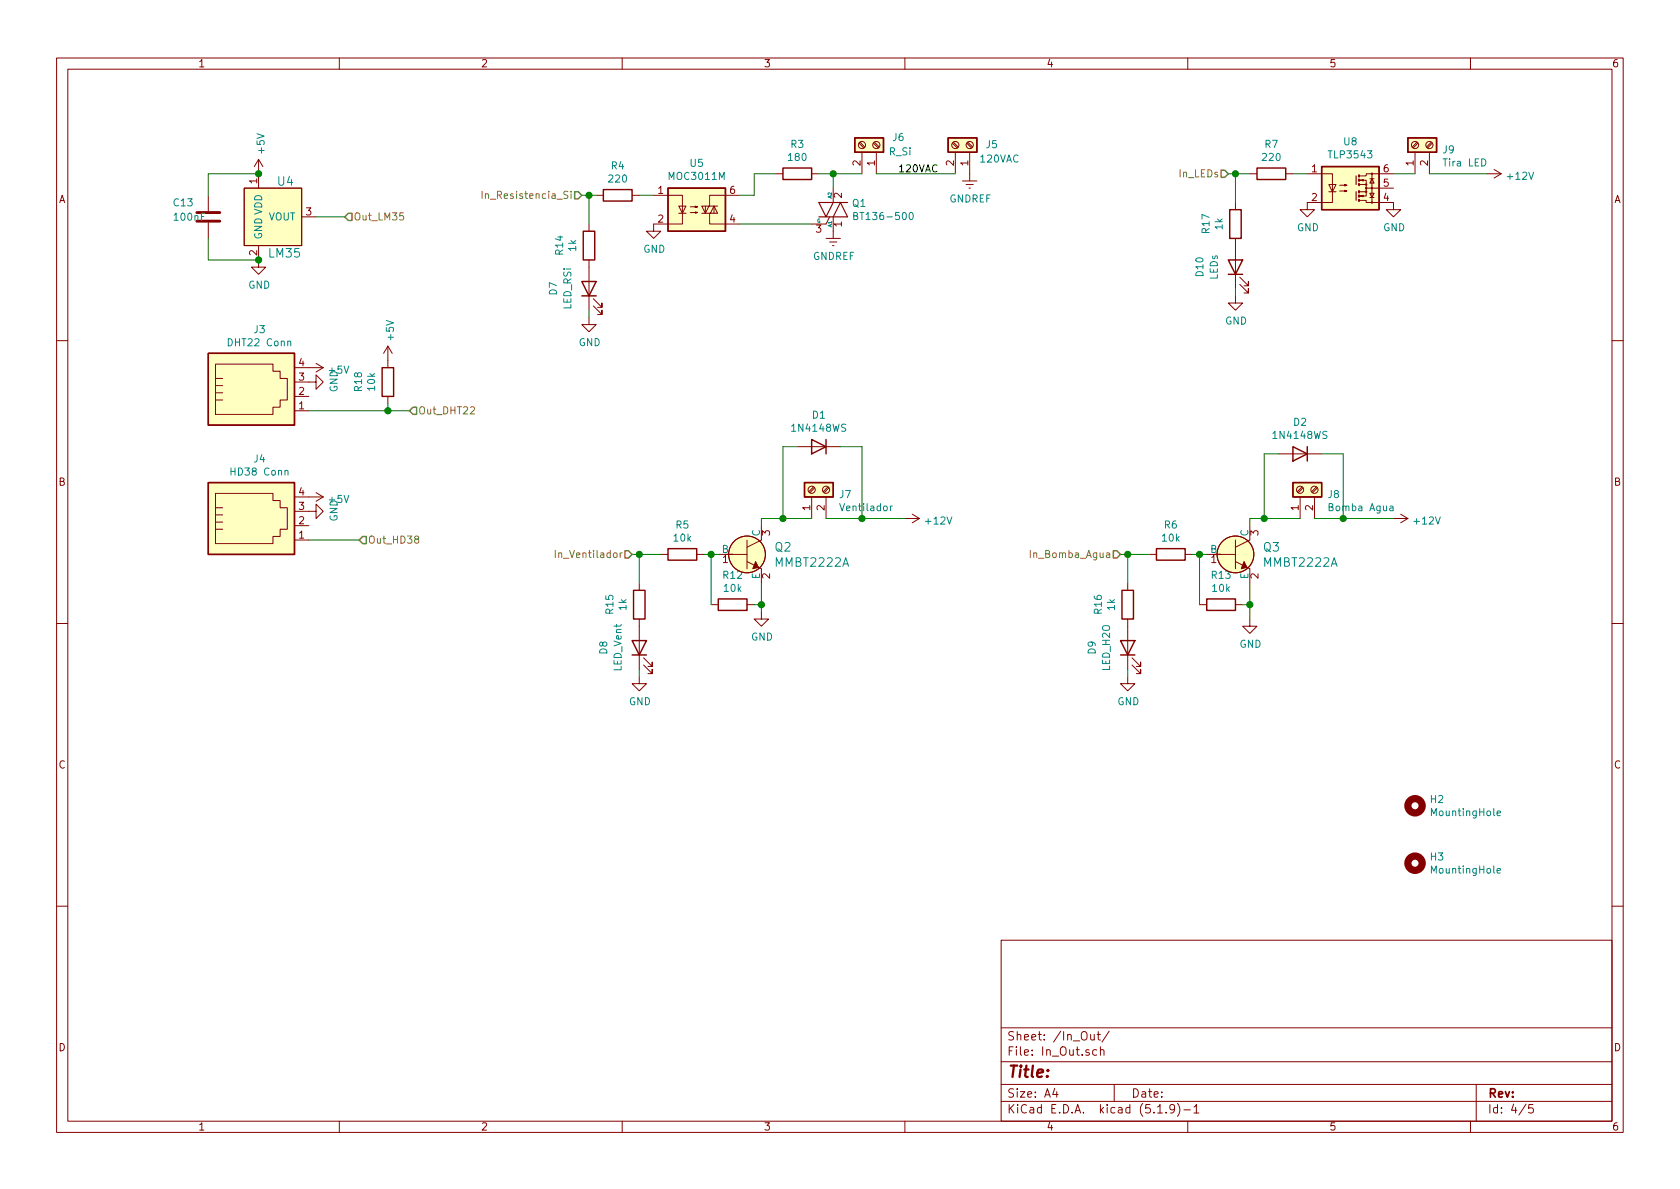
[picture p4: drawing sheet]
EESchema Schematic File Version 4
EELAYER 30 0
EELAYER END
$Descr A4 11693 8268
encoding utf-8
Sheet 4 5
Title ""
Date ""
Rev ""
Comp ""
Comment1 ""
Comment2 ""
Comment3 ""
Comment4 ""
$EndDescr
$Comp
L dk_Temperature-Sensors-Analog-and-Digital-Output:LM35DT_NOPB U?
U 1 1
P 1800 1500
AR Path="/608216FC" Ref="U?"  Part="1" 
AR Path="/6081C49D/608216FC" Ref="U4"  Part="1" 
F 0 "U4" H 2050 1750 60  0000 R CNN
F 1 "LM35" H 2100 1250 60  0000 R CNN
F 2 "digikey-footprints:SOIC-8_W3.9mm" H 2000 1700 60  0001 L CNN
F 3 "http://www.ti.com/general/docs/suppproductinfo.tsp?distId=10&gotoUrl=http%3A%2F%2Fwww.ti.com%2Flit%2Fgpn%2Flm35" H 2000 1800 60  0001 L CNN
F 4 "LM35DT/NOPB-ND" H 2000 1900 60  0001 L CNN "Digi-Key_PN"
F 5 "LM35DT/NOPB" H 2000 2000 60  0001 L CNN "MPN"
F 6 "Sensors, Transducers" H 2000 2100 60  0001 L CNN "Category"
F 7 "Temperature Sensors - Analog and Digital Output" H 2000 2200 60  0001 L CNN "Family"
F 8 "http://www.ti.com/general/docs/suppproductinfo.tsp?distId=10&gotoUrl=http%3A%2F%2Fwww.ti.com%2Flit%2Fgpn%2Flm35" H 2000 2300 60  0001 L CNN "DK_Datasheet_Link"
F 9 "/product-detail/en/texas-instruments/LM35DT-NOPB/LM35DT-NOPB-ND/362706" H 2000 2400 60  0001 L CNN "DK_Detail_Page"
F 10 "SENSOR ANALOG 0C-100C TO220-3" H 2000 2500 60  0001 L CNN "Description"
F 11 "Texas Instruments" H 2000 2600 60  0001 L CNN "Manufacturer"
F 12 "Active" H 2000 2700 60  0001 L CNN "Status"
	1    1800 1500
	1    0    0    -1  
$EndComp
$Comp
L power:+5V #PWR?
U 1 1
P 1800 1200
AR Path="/60821702" Ref="#PWR?"  Part="1" 
AR Path="/6081C49D/60821702" Ref="#PWR0130"  Part="1" 
F 0 "#PWR0130" H 1800 1050 50  0001 C CNN
F 1 "+5V" V 1815 1328 50  0000 L CNN
F 2 "" H 1800 1200 50  0001 C CNN
F 3 "" H 1800 1200 50  0001 C CNN
	1    1800 1200
	1    0    0    -1  
$EndComp
$Comp
L power:GND #PWR?
U 1 1
P 1800 1800
AR Path="/60821708" Ref="#PWR?"  Part="1" 
AR Path="/6081C49D/60821708" Ref="#PWR0131"  Part="1" 
F 0 "#PWR0131" H 1800 1550 50  0001 C CNN
F 1 "GND" H 1805 1627 50  0000 C CNN
F 2 "" H 1800 1800 50  0001 C CNN
F 3 "" H 1800 1800 50  0001 C CNN
	1    1800 1800
	1    0    0    -1  
$EndComp
Wire Wire Line
	1450 1350 1450 1200
Wire Wire Line
	1450 1200 1800 1200
Wire Wire Line
	1450 1650 1450 1800
Wire Wire Line
	1450 1800 1800 1800
Connection ~ 1800 1800
$Comp
L Device:C C?
U 1 1
P 1450 1500
AR Path="/60821713" Ref="C?"  Part="1" 
AR Path="/6081C49D/60821713" Ref="C13"  Part="1" 
F 0 "C13" H 1200 1600 50  0000 L CNN
F 1 "100nF" H 1200 1500 50  0000 L CNN
F 2 "Capacitor_SMD:C_0805_2012Metric" H 1488 1350 50  0001 C CNN
F 3 "~" H 1450 1500 50  0001 C CNN
	1    1450 1500
	1    0    0    -1  
$EndComp
Connection ~ 1800 1200
Wire Wire Line
	2200 1500 2400 1500
Text HLabel 2400 1500 2    50   Input ~ 0
Out_LM35
$Comp
L Connector:4P4C J3
U 1 1
P 1750 2750
F 0 "J3" H 1807 3217 50  0000 C CNN
F 1 "DHT22 Conn" H 1807 3126 50  0000 C CNN
F 2 "RJ9-Conn:520249-2" V 1750 2800 50  0001 C CNN
F 3 "~" V 1750 2800 50  0001 C CNN
	1    1750 2750
	1    0    0    -1  
$EndComp
$Comp
L power:+5V #PWR0132
U 1 1
P 2150 2550
F 0 "#PWR0132" H 2150 2400 50  0001 C CNN
F 1 "+5V" V 2165 2678 50  0000 L CNN
F 2 "" H 2150 2550 50  0001 C CNN
F 3 "" H 2150 2550 50  0001 C CNN
	1    2150 2550
	0    1    1    0   
$EndComp
$Comp
L power:GND #PWR?
U 1 1
P 2150 2650
AR Path="/6072863A" Ref="#PWR?"  Part="1" 
AR Path="/6081C49D/6072863A" Ref="#PWR0133"  Part="1" 
F 0 "#PWR0133" H 2150 2400 50  0001 C CNN
F 1 "GND" H 2155 2477 50  0000 C CNN
F 2 "" H 2150 2650 50  0001 C CNN
F 3 "" H 2150 2650 50  0001 C CNN
	1    2150 2650
	0    -1   -1   0   
$EndComp
Text HLabel 2850 2850 2    50   Input ~ 0
Out_DHT22
Text HLabel 2500 3750 2    50   Input ~ 0
Out_HD38
Wire Wire Line
	2150 3750 2500 3750
$Comp
L power:GND #PWR?
U 1 1
P 2150 3550
AR Path="/60729FBF" Ref="#PWR?"  Part="1" 
AR Path="/6081C49D/60729FBF" Ref="#PWR0134"  Part="1" 
F 0 "#PWR0134" H 2150 3300 50  0001 C CNN
F 1 "GND" H 2155 3377 50  0000 C CNN
F 2 "" H 2150 3550 50  0001 C CNN
F 3 "" H 2150 3550 50  0001 C CNN
	1    2150 3550
	0    -1   -1   0   
$EndComp
$Comp
L power:+5V #PWR0135
U 1 1
P 2150 3450
F 0 "#PWR0135" H 2150 3300 50  0001 C CNN
F 1 "+5V" V 2165 3578 50  0000 L CNN
F 2 "" H 2150 3450 50  0001 C CNN
F 3 "" H 2150 3450 50  0001 C CNN
	1    2150 3450
	0    1    1    0   
$EndComp
$Comp
L Connector:4P4C J4
U 1 1
P 1750 3650
F 0 "J4" H 1807 4117 50  0000 C CNN
F 1 "HD38 Conn" H 1807 4026 50  0000 C CNN
F 2 "RJ9-Conn:520249-2" V 1750 3700 50  0001 C CNN
F 3 "~" V 1750 3700 50  0001 C CNN
	1    1750 3650
	1    0    0    -1  
$EndComp
$Comp
L Relay_SolidState:MOC3011M U5
U 1 1
P 4850 1450
F 0 "U5" H 4850 1775 50  0000 C CNN
F 1 "MOC3011M" H 4850 1684 50  0000 C CNN
F 2 "OPTOCOUPLER_H11F3SR2M:OPTOCOUPLER_H11F3SR2M" H 4650 1250 50  0001 L CIN
F 3 "https://www.onsemi.com/pub/Collateral/MOC3023M-D.PDF" H 4850 1450 50  0001 L CNN
	1    4850 1450
	1    0    0    -1  
$EndComp
Text HLabel 4050 1350 0    50   Input ~ 0
In_Resistencia_Si
$Comp
L power:GND #PWR?
U 1 1
P 4550 1550
AR Path="/607350CA" Ref="#PWR?"  Part="1" 
AR Path="/6081C49D/607350CA" Ref="#PWR0136"  Part="1" 
F 0 "#PWR0136" H 4550 1300 50  0001 C CNN
F 1 "GND" H 4555 1377 50  0000 C CNN
F 2 "" H 4550 1550 50  0001 C CNN
F 3 "" H 4550 1550 50  0001 C CNN
	1    4550 1550
	1    0    0    -1  
$EndComp
$Comp
L Device:R R3
U 1 1
P 5550 1200
F 0 "R3" V 5343 1200 50  0000 C CNN
F 1 "180" V 5434 1200 50  0000 C CNN
F 2 "Resistor_SMD:R_1206_3216Metric" V 5480 1200 50  0001 C CNN
F 3 "~" H 5550 1200 50  0001 C CNN
	1    5550 1200
	0    1    1    0   
$EndComp
$Comp
L power:GNDREF #PWR0137
U 1 1
P 5800 1600
F 0 "#PWR0137" H 5800 1350 50  0001 C CNN
F 1 "GNDREF" H 5805 1427 50  0000 C CNN
F 2 "" H 5800 1600 50  0001 C CNN
F 3 "" H 5800 1600 50  0001 C CNN
	1    5800 1600
	1    0    0    -1  
$EndComp
Wire Wire Line
	5150 1350 5250 1350
Wire Wire Line
	5250 1350 5250 1200
$Comp
L Device:R R4
U 1 1
P 4300 1350
F 0 "R4" V 4093 1350 50  0000 C CNN
F 1 "220" V 4184 1350 50  0000 C CNN
F 2 "Resistor_SMD:R_0805_2012Metric" V 4230 1350 50  0001 C CNN
F 3 "~" H 4300 1350 50  0001 C CNN
	1    4300 1350
	0    1    1    0   
$EndComp
Wire Wire Line
	4450 1350 4550 1350
$Comp
L Triac_Thyristor:BT136-500 Q1
U 1 1
P 5800 1450
F 0 "Q1" H 5928 1496 50  0000 L CNN
F 1 "BT136-500" H 5928 1405 50  0000 L CNN
F 2 "Package_TO_SOT_SMD:TO-252-2" H 6000 1375 50  0001 L CIN
F 3 "http://www.micropik.com/PDF/BT136-600.pdf" H 5800 1450 50  0001 L CNN
	1    5800 1450
	1    0    0    -1  
$EndComp
Wire Wire Line
	5800 1300 5800 1200
$Comp
L Connector:Screw_Terminal_01x02 J6
U 1 1
P 6100 1000
F 0 "J6" V 6150 1200 50  0000 R CNN
F 1 "R_Si" V 6050 1250 50  0000 R CNN
F 2 "TerminalBlock_Phoenix:TerminalBlock_Phoenix_MKDS-1,5-2-5.08_1x02_P5.08mm_Horizontal" H 6100 1000 50  0001 C CNN
F 3 "~" H 6100 1000 50  0001 C CNN
	1    6100 1000
	0    1    -1   0   
$EndComp
$Comp
L power:GNDREF #PWR0138
U 1 1
P 6750 1200
F 0 "#PWR0138" H 6750 950 50  0001 C CNN
F 1 "GNDREF" H 6755 1027 50  0000 C CNN
F 2 "" H 6750 1200 50  0001 C CNN
F 3 "" H 6750 1200 50  0001 C CNN
	1    6750 1200
	1    0    0    -1  
$EndComp
Wire Wire Line
	5400 1200 5250 1200
Wire Wire Line
	5700 1200 5800 1200
Wire Wire Line
	5150 1550 5650 1550
$Comp
L Relay_SolidState:TLP3543 U8
U 1 1
P 9400 1300
F 0 "U8" H 9400 1625 50  0000 C CNN
F 1 "TLP3543" H 9400 1534 50  0000 C CNN
F 2 "TLP:SOP254P700X210-6N" H 9400 1000 50  0001 C CNN
F 3 "https://toshiba.semicon-storage.com/info/docget.jsp?did=12660&prodName=TLP3543" H 9400 1300 50  0001 C CNN
	1    9400 1300
	1    0    0    -1  
$EndComp
Text HLabel 8550 1200 0    50   Input ~ 0
In_LEDs
$Comp
L Connector:Screw_Terminal_01x02 J9
U 1 1
P 9850 1000
F 0 "J9" V 9814 812 50  0000 R CNN
F 1 "Tira LED" V 9723 812 50  0000 R CNN
F 2 "TerminalBlock_Phoenix:TerminalBlock_Phoenix_MKDS-1,5-2-5.08_1x02_P5.08mm_Horizontal" H 9850 1000 50  0001 C CNN
F 3 "~" H 9850 1000 50  0001 C CNN
	1    9850 1000
	0    -1   -1   0   
$EndComp
Wire Wire Line
	9850 1200 9700 1200
Wire Wire Line
	9950 1200 10350 1200
$Comp
L power:+12V #PWR0139
U 1 1
P 10350 1200
F 0 "#PWR0139" H 10350 1050 50  0001 C CNN
F 1 "+12V" V 10365 1328 50  0000 L CNN
F 2 "" H 10350 1200 50  0001 C CNN
F 3 "" H 10350 1200 50  0001 C CNN
	1    10350 1200
	0    1    1    0   
$EndComp
$Comp
L power:GND #PWR?
U 1 1
P 9700 1400
AR Path="/607A42C7" Ref="#PWR?"  Part="1" 
AR Path="/6081C49D/607A42C7" Ref="#PWR0140"  Part="1" 
F 0 "#PWR0140" H 9700 1150 50  0001 C CNN
F 1 "GND" H 9705 1227 50  0000 C CNN
F 2 "" H 9700 1400 50  0001 C CNN
F 3 "" H 9700 1400 50  0001 C CNN
	1    9700 1400
	1    0    0    -1  
$EndComp
Text Label 6250 1200 0    50   ~ 0
120VAC
$Comp
L Device:R R7
U 1 1
P 8850 1200
F 0 "R7" V 8643 1200 50  0000 C CNN
F 1 "220" V 8734 1200 50  0000 C CNN
F 2 "Resistor_SMD:R_0805_2012Metric" V 8780 1200 50  0001 C CNN
F 3 "~" H 8850 1200 50  0001 C CNN
	1    8850 1200
	0    1    1    0   
$EndComp
Wire Wire Line
	8700 1200 8600 1200
Wire Wire Line
	9000 1200 9100 1200
$Comp
L power:GND #PWR?
U 1 1
P 9100 1400
AR Path="/6075F194" Ref="#PWR?"  Part="1" 
AR Path="/6081C49D/6075F194" Ref="#PWR0145"  Part="1" 
F 0 "#PWR0145" H 9100 1150 50  0001 C CNN
F 1 "GND" H 9105 1227 50  0000 C CNN
F 2 "" H 9100 1400 50  0001 C CNN
F 3 "" H 9100 1400 50  0001 C CNN
	1    9100 1400
	1    0    0    -1  
$EndComp
$Comp
L power:GND #PWR?
U 1 1
P 8700 4300
AR Path="/607BE5CF" Ref="#PWR?"  Part="1" 
AR Path="/6081C49D/607BE5CF" Ref="#PWR0143"  Part="1" 
F 0 "#PWR0143" H 8700 4050 50  0001 C CNN
F 1 "GND" H 8705 4127 50  0000 C CNN
F 2 "" H 8700 4300 50  0001 C CNN
F 3 "" H 8700 4300 50  0001 C CNN
	1    8700 4300
	1    0    0    -1  
$EndComp
$Comp
L power:GND #PWR?
U 1 1
P 5300 4250
AR Path="/607BE1A2" Ref="#PWR?"  Part="1" 
AR Path="/6081C49D/607BE1A2" Ref="#PWR0142"  Part="1" 
F 0 "#PWR0142" H 5300 4000 50  0001 C CNN
F 1 "GND" H 5305 4077 50  0000 C CNN
F 2 "" H 5300 4250 50  0001 C CNN
F 3 "" H 5300 4250 50  0001 C CNN
	1    5300 4250
	1    0    0    -1  
$EndComp
Wire Wire Line
	8700 3600 8700 3650
Wire Wire Line
	9050 3600 8800 3600
Wire Wire Line
	8400 3850 8350 3850
$Comp
L Device:R R6
U 1 1
P 8150 3850
F 0 "R6" V 7943 3850 50  0000 C CNN
F 1 "10k" V 8034 3850 50  0000 C CNN
F 2 "Resistor_SMD:R_0805_2012Metric" V 8080 3850 50  0001 C CNN
F 3 "~" H 8150 3850 50  0001 C CNN
	1    8150 3850
	0    1    1    0   
$EndComp
Wire Wire Line
	5300 3600 5300 3650
Wire Wire Line
	5650 3600 5450 3600
Wire Wire Line
	5000 3850 4950 3850
$Comp
L Device:R R5
U 1 1
P 4750 3850
F 0 "R5" V 4543 3850 50  0000 C CNN
F 1 "10k" V 4634 3850 50  0000 C CNN
F 2 "Resistor_SMD:R_0805_2012Metric" V 4680 3850 50  0001 C CNN
F 3 "~" H 4750 3850 50  0001 C CNN
	1    4750 3850
	0    1    1    0   
$EndComp
Wire Wire Line
	9700 3600 9350 3600
$Comp
L power:+12V #PWR0144
U 1 1
P 9700 3600
F 0 "#PWR0144" H 9700 3450 50  0001 C CNN
F 1 "+12V" V 9715 3728 50  0000 L CNN
F 2 "" H 9700 3600 50  0001 C CNN
F 3 "" H 9700 3600 50  0001 C CNN
	1    9700 3600
	0    1    1    0   
$EndComp
$Comp
L Connector:Screw_Terminal_01x02 J8
U 1 1
P 9050 3400
F 0 "J8" V 9014 3212 50  0000 R CNN
F 1 "Bomba Agua" V 8923 3212 50  0000 R CNN
F 2 "TerminalBlock_Phoenix:TerminalBlock_Phoenix_MKDS-1,5-2-5.08_1x02_P5.08mm_Horizontal" H 9050 3400 50  0001 C CNN
F 3 "~" H 9050 3400 50  0001 C CNN
	1    9050 3400
	0    -1   -1   0   
$EndComp
Text HLabel 7800 3850 0    50   Input ~ 0
In_Bomba_Agua
Wire Wire Line
	6300 3600 6000 3600
$Comp
L power:+12V #PWR0141
U 1 1
P 6300 3600
F 0 "#PWR0141" H 6300 3450 50  0001 C CNN
F 1 "+12V" V 6315 3728 50  0000 L CNN
F 2 "" H 6300 3600 50  0001 C CNN
F 3 "" H 6300 3600 50  0001 C CNN
	1    6300 3600
	0    1    1    0   
$EndComp
$Comp
L Connector:Screw_Terminal_01x02 J7
U 1 1
P 5650 3400
F 0 "J7" V 5614 3212 50  0000 R CNN
F 1 "Ventilador" V 5523 3212 50  0000 R CNN
F 2 "TerminalBlock_Phoenix:TerminalBlock_Phoenix_MKDS-1,5-2-5.08_1x02_P5.08mm_Horizontal" H 5650 3400 50  0001 C CNN
F 3 "~" H 5650 3400 50  0001 C CNN
	1    5650 3400
	0    -1   -1   0   
$EndComp
Text HLabel 4400 3850 0    50   Input ~ 0
In_Ventilador
Connection ~ 5450 3600
Wire Wire Line
	5450 3600 5300 3600
Connection ~ 6000 3600
Wire Wire Line
	6000 3600 5750 3600
Wire Wire Line
	8800 3150 8800 3600
Connection ~ 8800 3600
Wire Wire Line
	8800 3600 8700 3600
Wire Wire Line
	9350 3150 9350 3600
Connection ~ 9350 3600
Wire Wire Line
	9350 3600 9150 3600
Wire Wire Line
	5550 3100 5450 3100
Wire Wire Line
	6000 3100 6000 3600
Wire Wire Line
	5450 3100 5450 3600
Wire Wire Line
	8900 3150 8800 3150
$Comp
L Device:R R12
U 1 1
P 5100 4200
F 0 "R12" V 4893 4200 50  0000 C CNN
F 1 "10k" V 4984 4200 50  0000 C CNN
F 2 "Resistor_SMD:R_0805_2012Metric" V 5030 4200 50  0001 C CNN
F 3 "~" H 5100 4200 50  0001 C CNN
	1    5100 4200
	0    1    1    0   
$EndComp
Wire Wire Line
	5250 4200 5300 4200
Wire Wire Line
	5300 4200 5300 4250
Wire Wire Line
	5300 4050 5300 4200
Connection ~ 5300 4200
Wire Wire Line
	4950 4200 4950 3850
Connection ~ 4950 3850
Wire Wire Line
	4950 3850 4900 3850
$Comp
L Device:R R13
U 1 1
P 8500 4200
F 0 "R13" V 8293 4200 50  0000 C CNN
F 1 "10k" V 8384 4200 50  0000 C CNN
F 2 "Resistor_SMD:R_0805_2012Metric" V 8430 4200 50  0001 C CNN
F 3 "~" H 8500 4200 50  0001 C CNN
	1    8500 4200
	0    1    1    0   
$EndComp
Wire Wire Line
	8350 4200 8350 3850
Connection ~ 8350 3850
Wire Wire Line
	8350 3850 8300 3850
Wire Wire Line
	8650 4200 8700 4200
Wire Wire Line
	8700 4200 8700 4050
Wire Wire Line
	8700 4300 8700 4200
Connection ~ 8700 4200
$Comp
L Device:R R14
U 1 1
P 4100 1700
AR Path="/6081C49D/608150D5" Ref="R14"  Part="1" 
AR Path="/607B7D6E/608150D5" Ref="R?"  Part="1" 
AR Path="/60760232/608150D5" Ref="R?"  Part="1" 
AR Path="/60805E76/608150D5" Ref="R?"  Part="1" 
F 0 "R14" V 3893 1700 50  0000 C CNN
F 1 "1k" V 3984 1700 50  0000 C CNN
F 2 "Resistor_SMD:R_0805_2012Metric" V 4030 1700 50  0001 C CNN
F 3 "~" H 4100 1700 50  0001 C CNN
	1    4100 1700
	1    0    0    -1  
$EndComp
$Comp
L Device:LED D?
U 1 1
P 4100 2000
AR Path="/607B7D6E/608150DB" Ref="D?"  Part="1" 
AR Path="/60760232/608150DB" Ref="D?"  Part="1" 
AR Path="/60805E76/608150DB" Ref="D?"  Part="1" 
AR Path="/6081C49D/608150DB" Ref="D7"  Part="1" 
F 0 "D7" H 4100 2250 50  0000 C CNN
F 1 "LED_RSi" H 4100 2150 50  0000 C CNN
F 2 "LED_SMD:LED_0805_2012Metric" H 4100 2000 50  0001 C CNN
F 3 "~" H 4100 2000 50  0001 C CNN
	1    4100 2000
	0    -1   -1   0   
$EndComp
Wire Wire Line
	4100 2200 4100 2150
$Comp
L power:GND #PWR?
U 1 1
P 4100 2200
AR Path="/608150E2" Ref="#PWR?"  Part="1" 
AR Path="/607B7D6E/608150E2" Ref="#PWR?"  Part="1" 
AR Path="/60760232/608150E2" Ref="#PWR?"  Part="1" 
AR Path="/60805E76/608150E2" Ref="#PWR?"  Part="1" 
AR Path="/6081C49D/608150E2" Ref="#PWR0150"  Part="1" 
F 0 "#PWR0150" H 4100 1950 50  0001 C CNN
F 1 "GND" H 4105 2027 50  0000 C CNN
F 2 "" H 4100 2200 50  0001 C CNN
F 3 "" H 4100 2200 50  0001 C CNN
	1    4100 2200
	1    0    0    -1  
$EndComp
Wire Wire Line
	4100 1350 4150 1350
Wire Wire Line
	4100 1350 4100 1550
Wire Wire Line
	4050 1350 4100 1350
Connection ~ 4100 1350
$Comp
L Device:R R15
U 1 1
P 4450 4200
AR Path="/6081C49D/60819796" Ref="R15"  Part="1" 
AR Path="/607B7D6E/60819796" Ref="R?"  Part="1" 
AR Path="/60760232/60819796" Ref="R?"  Part="1" 
AR Path="/60805E76/60819796" Ref="R?"  Part="1" 
F 0 "R15" V 4243 4200 50  0000 C CNN
F 1 "1k" V 4334 4200 50  0000 C CNN
F 2 "Resistor_SMD:R_0805_2012Metric" V 4380 4200 50  0001 C CNN
F 3 "~" H 4450 4200 50  0001 C CNN
	1    4450 4200
	1    0    0    -1  
$EndComp
$Comp
L Device:LED D?
U 1 1
P 4450 4500
AR Path="/607B7D6E/6081979C" Ref="D?"  Part="1" 
AR Path="/60760232/6081979C" Ref="D?"  Part="1" 
AR Path="/60805E76/6081979C" Ref="D?"  Part="1" 
AR Path="/6081C49D/6081979C" Ref="D8"  Part="1" 
F 0 "D8" H 4450 4750 50  0000 C CNN
F 1 "LED_Vent" H 4450 4650 50  0000 C CNN
F 2 "LED_SMD:LED_0805_2012Metric" H 4450 4500 50  0001 C CNN
F 3 "~" H 4450 4500 50  0001 C CNN
	1    4450 4500
	0    -1   -1   0   
$EndComp
Wire Wire Line
	4450 4700 4450 4650
$Comp
L power:GND #PWR?
U 1 1
P 4450 4700
AR Path="/608197A3" Ref="#PWR?"  Part="1" 
AR Path="/607B7D6E/608197A3" Ref="#PWR?"  Part="1" 
AR Path="/60760232/608197A3" Ref="#PWR?"  Part="1" 
AR Path="/60805E76/608197A3" Ref="#PWR?"  Part="1" 
AR Path="/6081C49D/608197A3" Ref="#PWR0151"  Part="1" 
F 0 "#PWR0151" H 4450 4450 50  0001 C CNN
F 1 "GND" H 4455 4527 50  0000 C CNN
F 2 "" H 4450 4700 50  0001 C CNN
F 3 "" H 4450 4700 50  0001 C CNN
	1    4450 4700
	1    0    0    -1  
$EndComp
Wire Wire Line
	4450 3850 4600 3850
Wire Wire Line
	4450 3850 4450 4050
Wire Wire Line
	4400 3850 4450 3850
Connection ~ 4450 3850
$Comp
L Device:R R16
U 1 1
P 7850 4200
AR Path="/6081C49D/6081EC23" Ref="R16"  Part="1" 
AR Path="/607B7D6E/6081EC23" Ref="R?"  Part="1" 
AR Path="/60760232/6081EC23" Ref="R?"  Part="1" 
AR Path="/60805E76/6081EC23" Ref="R?"  Part="1" 
F 0 "R16" V 7643 4200 50  0000 C CNN
F 1 "1k" V 7734 4200 50  0000 C CNN
F 2 "Resistor_SMD:R_0805_2012Metric" V 7780 4200 50  0001 C CNN
F 3 "~" H 7850 4200 50  0001 C CNN
	1    7850 4200
	1    0    0    -1  
$EndComp
$Comp
L Device:LED D?
U 1 1
P 7850 4500
AR Path="/607B7D6E/6081EC29" Ref="D?"  Part="1" 
AR Path="/60760232/6081EC29" Ref="D?"  Part="1" 
AR Path="/60805E76/6081EC29" Ref="D?"  Part="1" 
AR Path="/6081C49D/6081EC29" Ref="D9"  Part="1" 
F 0 "D9" H 7850 4750 50  0000 C CNN
F 1 "LED_H2O" H 7850 4650 50  0000 C CNN
F 2 "LED_SMD:LED_0805_2012Metric" H 7850 4500 50  0001 C CNN
F 3 "~" H 7850 4500 50  0001 C CNN
	1    7850 4500
	0    -1   -1   0   
$EndComp
Wire Wire Line
	7850 4700 7850 4650
$Comp
L power:GND #PWR?
U 1 1
P 7850 4700
AR Path="/6081EC30" Ref="#PWR?"  Part="1" 
AR Path="/607B7D6E/6081EC30" Ref="#PWR?"  Part="1" 
AR Path="/60760232/6081EC30" Ref="#PWR?"  Part="1" 
AR Path="/60805E76/6081EC30" Ref="#PWR?"  Part="1" 
AR Path="/6081C49D/6081EC30" Ref="#PWR0152"  Part="1" 
F 0 "#PWR0152" H 7850 4450 50  0001 C CNN
F 1 "GND" H 7855 4527 50  0000 C CNN
F 2 "" H 7850 4700 50  0001 C CNN
F 3 "" H 7850 4700 50  0001 C CNN
	1    7850 4700
	1    0    0    -1  
$EndComp
Wire Wire Line
	7850 3850 7800 3850
Wire Wire Line
	7850 3850 7850 4050
Wire Wire Line
	7850 3850 8000 3850
Connection ~ 7850 3850
$Comp
L Device:R R17
U 1 1
P 8600 1550
AR Path="/6081C49D/60824783" Ref="R17"  Part="1" 
AR Path="/607B7D6E/60824783" Ref="R?"  Part="1" 
AR Path="/60760232/60824783" Ref="R?"  Part="1" 
AR Path="/60805E76/60824783" Ref="R?"  Part="1" 
F 0 "R17" V 8393 1550 50  0000 C CNN
F 1 "1k" V 8484 1550 50  0000 C CNN
F 2 "Resistor_SMD:R_0805_2012Metric" V 8530 1550 50  0001 C CNN
F 3 "~" H 8600 1550 50  0001 C CNN
	1    8600 1550
	1    0    0    -1  
$EndComp
$Comp
L Device:LED D?
U 1 1
P 8600 1850
AR Path="/607B7D6E/60824789" Ref="D?"  Part="1" 
AR Path="/60760232/60824789" Ref="D?"  Part="1" 
AR Path="/60805E76/60824789" Ref="D?"  Part="1" 
AR Path="/6081C49D/60824789" Ref="D10"  Part="1" 
F 0 "D10" H 8600 2100 50  0000 C CNN
F 1 "LEDs" H 8600 2000 50  0000 C CNN
F 2 "LED_SMD:LED_0805_2012Metric" H 8600 1850 50  0001 C CNN
F 3 "~" H 8600 1850 50  0001 C CNN
	1    8600 1850
	0    -1   -1   0   
$EndComp
Wire Wire Line
	8600 2050 8600 2000
$Comp
L power:GND #PWR?
U 1 1
P 8600 2050
AR Path="/60824790" Ref="#PWR?"  Part="1" 
AR Path="/607B7D6E/60824790" Ref="#PWR?"  Part="1" 
AR Path="/60760232/60824790" Ref="#PWR?"  Part="1" 
AR Path="/60805E76/60824790" Ref="#PWR?"  Part="1" 
AR Path="/6081C49D/60824790" Ref="#PWR0153"  Part="1" 
F 0 "#PWR0153" H 8600 1800 50  0001 C CNN
F 1 "GND" H 8605 1877 50  0000 C CNN
F 2 "" H 8600 2050 50  0001 C CNN
F 3 "" H 8600 2050 50  0001 C CNN
	1    8600 2050
	1    0    0    -1  
$EndComp
Wire Wire Line
	8600 1200 8600 1400
Wire Wire Line
	8550 1200 8600 1200
Connection ~ 8600 1200
$Comp
L Device:R R18
U 1 1
P 2700 2650
AR Path="/6081C49D/608294FE" Ref="R18"  Part="1" 
AR Path="/607B7D6E/608294FE" Ref="R?"  Part="1" 
AR Path="/60760232/608294FE" Ref="R?"  Part="1" 
AR Path="/60805E76/608294FE" Ref="R?"  Part="1" 
F 0 "R18" V 2493 2650 50  0000 C CNN
F 1 "10k" V 2584 2650 50  0000 C CNN
F 2 "Resistor_SMD:R_0805_2012Metric" V 2630 2650 50  0001 C CNN
F 3 "~" H 2700 2650 50  0001 C CNN
	1    2700 2650
	1    0    0    -1  
$EndComp
$Comp
L power:+5V #PWR0154
U 1 1
P 2700 2500
F 0 "#PWR0154" H 2700 2350 50  0001 C CNN
F 1 "+5V" V 2715 2628 50  0000 L CNN
F 2 "" H 2700 2500 50  0001 C CNN
F 3 "" H 2700 2500 50  0001 C CNN
	1    2700 2500
	1    0    0    -1  
$EndComp
Wire Wire Line
	2700 2800 2700 2850
Wire Wire Line
	2150 2850 2700 2850
Wire Wire Line
	2850 2850 2700 2850
Connection ~ 2700 2850
$Comp
L Diode:1N4148WS D1
U 1 1
P 5700 3100
F 0 "D1" H 5700 2883 50  0000 C CNN
F 1 "1N4148WS" H 5700 2974 50  0000 C CNN
F 2 "Diode_SMD:D_SOD-323" H 5700 2925 50  0001 C CNN
F 3 "https://www.vishay.com/docs/85751/1n4148ws.pdf" H 5700 3100 50  0001 C CNN
	1    5700 3100
	-1   0    0    1   
$EndComp
Wire Wire Line
	5850 3100 6000 3100
$Comp
L Diode:1N4148WS D2
U 1 1
P 9050 3150
F 0 "D2" H 9050 2933 50  0000 C CNN
F 1 "1N4148WS" H 9050 3024 50  0000 C CNN
F 2 "Diode_SMD:D_SOD-323" H 9050 2975 50  0001 C CNN
F 3 "https://www.vishay.com/docs/85751/1n4148ws.pdf" H 9050 3150 50  0001 C CNN
	1    9050 3150
	-1   0    0    1   
$EndComp
Wire Wire Line
	9200 3150 9350 3150
$Comp
L dk_Transistors-Bipolar-BJT-Single:MMBT2222A_Obsolete Q2
U 1 1
P 5200 3850
F 0 "Q2" H 5388 3903 60  0000 L CNN
F 1 "MMBT2222A" H 5388 3797 60  0000 L CNN
F 2 "digikey-footprints:SOT-23-3" H 5400 4050 60  0001 L CNN
F 3 "https://media.digikey.com/pdf/Data%20Sheets/Fairchild%20PDFs/MMBT2222A.pdf" H 5400 4150 60  0001 L CNN
F 4 "MMBT2222AFSCT-ND" H 5400 4250 60  0001 L CNN "Digi-Key_PN"
F 5 "MMBT2222A" H 5400 4350 60  0001 L CNN "MPN"
F 6 "Discrete Semiconductor Products" H 5400 4450 60  0001 L CNN "Category"
F 7 "Transistors - Bipolar (BJT) - Single" H 5400 4550 60  0001 L CNN "Family"
F 8 "https://media.digikey.com/pdf/Data%20Sheets/Fairchild%20PDFs/MMBT2222A.pdf" H 5400 4650 60  0001 L CNN "DK_Datasheet_Link"
F 9 "/product-detail/en/on-semiconductor/MMBT2222A/MMBT2222AFSCT-ND/458969" H 5400 4750 60  0001 L CNN "DK_Detail_Page"
F 10 "TRANS NPN 40V 1A SOT-23" H 5400 4850 60  0001 L CNN "Description"
F 11 "ON Semiconductor" H 5400 4950 60  0001 L CNN "Manufacturer"
F 12 "Obsolete NonStock" H 5400 5050 60  0001 L CNN "Status"
	1    5200 3850
	1    0    0    -1  
$EndComp
$Comp
L dk_Transistors-Bipolar-BJT-Single:MMBT2222A_Obsolete Q3
U 1 1
P 8600 3850
F 0 "Q3" H 8788 3903 60  0000 L CNN
F 1 "MMBT2222A" H 8788 3797 60  0000 L CNN
F 2 "digikey-footprints:SOT-23-3" H 8800 4050 60  0001 L CNN
F 3 "https://media.digikey.com/pdf/Data%20Sheets/Fairchild%20PDFs/MMBT2222A.pdf" H 8800 4150 60  0001 L CNN
F 4 "MMBT2222AFSCT-ND" H 8800 4250 60  0001 L CNN "Digi-Key_PN"
F 5 "MMBT2222A" H 8800 4350 60  0001 L CNN "MPN"
F 6 "Discrete Semiconductor Products" H 8800 4450 60  0001 L CNN "Category"
F 7 "Transistors - Bipolar (BJT) - Single" H 8800 4550 60  0001 L CNN "Family"
F 8 "https://media.digikey.com/pdf/Data%20Sheets/Fairchild%20PDFs/MMBT2222A.pdf" H 8800 4650 60  0001 L CNN "DK_Datasheet_Link"
F 9 "/product-detail/en/on-semiconductor/MMBT2222A/MMBT2222AFSCT-ND/458969" H 8800 4750 60  0001 L CNN "DK_Detail_Page"
F 10 "TRANS NPN 40V 1A SOT-23" H 8800 4850 60  0001 L CNN "Description"
F 11 "ON Semiconductor" H 8800 4950 60  0001 L CNN "Manufacturer"
F 12 "Obsolete NonStock" H 8800 5050 60  0001 L CNN "Status"
	1    8600 3850
	1    0    0    -1  
$EndComp
$Comp
L Mechanical:MountingHole H2
U 1 1
P 9850 5600
F 0 "H2" H 9950 5646 50  0000 L CNN
F 1 "MountingHole" H 9950 5555 50  0000 L CNN
F 2 "MountingHole:MountingHole_3.5mm" H 9850 5600 50  0001 C CNN
F 3 "~" H 9850 5600 50  0001 C CNN
	1    9850 5600
	1    0    0    -1  
$EndComp
$Comp
L Mechanical:MountingHole H3
U 1 1
P 9850 6000
F 0 "H3" H 9950 6046 50  0000 L CNN
F 1 "MountingHole" H 9950 5955 50  0000 L CNN
F 2 "MountingHole:MountingHole_3.5mm" H 9850 6000 50  0001 C CNN
F 3 "~" H 9850 6000 50  0001 C CNN
	1    9850 6000
	1    0    0    -1  
$EndComp
$Comp
L Connector:Screw_Terminal_01x02 J5
U 1 1
P 6750 1000
F 0 "J5" V 6750 1200 50  0000 R CNN
F 1 "120VAC" V 6650 1350 50  0000 R CNN
F 2 "TerminalBlock_Phoenix:TerminalBlock_Phoenix_MKDS-1,5-2-5.08_1x02_P5.08mm_Horizontal" H 6750 1000 50  0001 C CNN
F 3 "~" H 6750 1000 50  0001 C CNN
	1    6750 1000
	0    1    -1   0   
$EndComp
Wire Wire Line
	6100 1200 6650 1200
Wire Wire Line
	6000 1200 5800 1200
Connection ~ 5800 1200
$EndSCHEMATC
